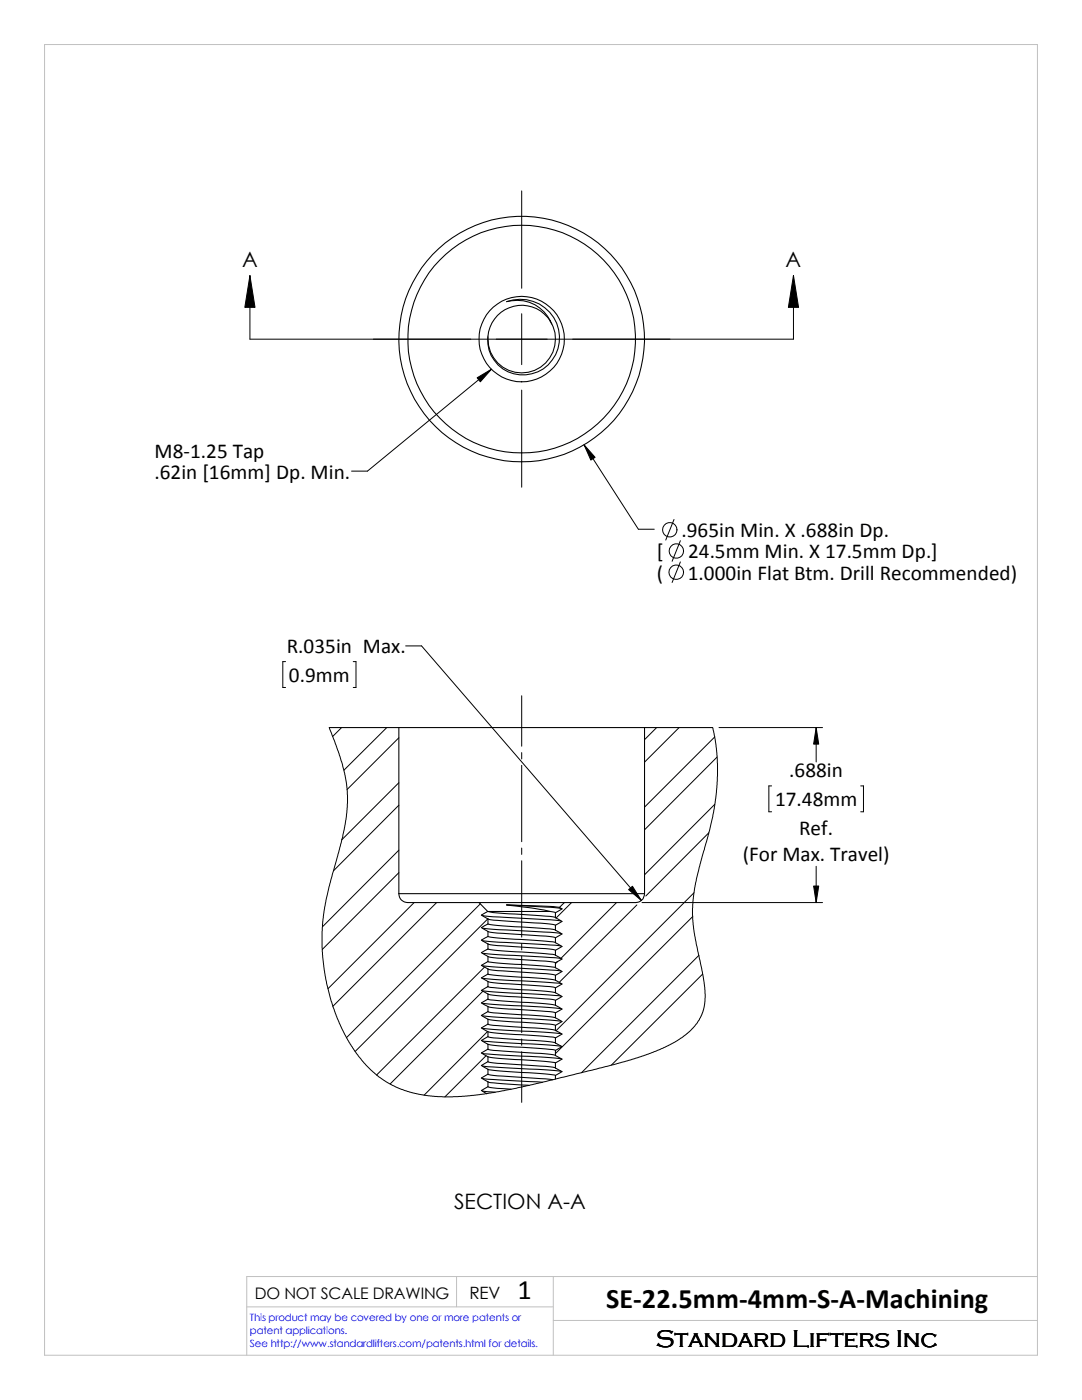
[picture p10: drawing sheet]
<svg xmlns="http://www.w3.org/2000/svg" width="216mm" height="279mm" viewBox="0 0 216 279" stroke-linecap="round" stroke-linejoin="round" font-family="sans-serif">
<path d="M8.9 8.9h198.1v261.6h-198.1zM91.1 254.8v6M110.4 254.8v15.7M207 254.8h-157.8v15.7M49.2 260.8h61.2M110.4 263.5h96.6" fill="none" stroke="#c0c0c0" stroke-width=".2"/>
<g fill="none" stroke="#000" stroke-width=".2">
<path d="M104.1 38.1v19.4M49.9 55l1 6.3h-2zM49.9 55v12.7h108.4v-12.7M158.3 55l1 6.3h-2zM95.2 75.4l2.8-1.7-2.2 2.5zM98 73.7l-24.7 20.3h-3.2M104.1 62.6v10.2M104.1 77.9v19.3M116.5 88.8l2.2 2.5-.8 .5zM116.5 88.8l10.9 16.8h3.2M134.5 103.7l-1.7 4.1M135.8 112.1l-1.7 4.1"/>
<path d="M135.8 107.9l-1.7 4.1M57 132h-.6v5.2h.6M70.5 132h.5v5.2h-.5M80.9 128.9h3.2l43.9 50.8M104.1 138.9v10M65.7 145.2l1.9 5.2 .8 2.3 .7 3.6 .2 2.4-.1 3.4-.4 2.9-1.2 5-1.9 7-.9 4.1-.5 3.3v4.7l.1 2 .6 4.2 1.1 4.5 1.6 4.4 1.9 3.8 2.5 3.5 2.7 2.8 1.8 1.3 1.6 1 2.7 1.1 3.9 .9 3.5 .3 5.4-.2 6.8-1 8.3-1.8 16.4-4.2 5.7-1.9 3.8-1.8 2.5-1.8 1.8-1.9 1-1.8 .3-.8 .3-1.5 .1-1.8-.4-3.4-1.8-8.9-.3-2.5v-2.3l.2-3 .5-2.8 2.7-9.7 .6-2.9 .6-3.6 .4-4.4-.1-3.5-.4-3.9-.5-2.3M68.2 145.2l-1.8 1.8M77.2 145.2l-8.6 8.5M79.6 156.2l-11.4 11.4M79.6 147.2l-10.3 10.4M104.1 150.2v1.3M104.1 152.7v15.3"/>
<path d="M131 145.2l-2.4 2.4M135.5 145.2l-6.9 6.9M142.6 147.1l-14 14M143.1 151.1l-14.5 14.5M143.5 145.2h20.6M154 156.8h-.6v5.2h.6M162.9 145.2l.5 3.3h-1.1zM162.9 145.2v6.9M171.7 156.8h.6v5.2h-.6M79.6 169.7l-15.3 15.3M79.6 160.7l-13.1 13.1M79.6 174.2l-15.3 15.3"/>
<path d="M104.1 169.2v1.3M104.1 171.8v15.2M125.4 177.5l.8-.6 1.8 2.8zM138.5 178.2l-27.5 27.5M141.4 166.2l-12.5 12.6M142.6 160.5l-14 14.1M162.3 176.8h1.1l-.5 3.3zM162.9 172.9v7.2M82.6 180.1l-17.2 17.2M87.1 180.1l-20.7 20.7M95.8 180.4l-26.7 26.7M96.4 197.8l-18.5 18.5"/>
<path d="M96.7 193l-21.6 21.5M97.3 183.4l-26.4 26.4M97.4 196.9h-.2M104.1 188.3v1.3M104.1 190.8v15.3M111.3 191.9l-.5 .4M114 180.1l-3 3.1M123 180.1l-11.1 11.2M127.1 180.6l-15.5 15.4M128.1 180.1h36M138.2 182.9l-27.4 27.4M139.4 190.7l-23.4 23.4"/>
<path d="M140.2 194.4l-18.2 18.2M97 210.7l-8.2 8.2M97.3 205.9l-12.7 12.7M104.1 207.3v1.3M104.1 209.9v10.1"/>
<circle cx="133.6" cy="105.7" r="1.44"/>
<circle cx="134.9" cy="114.2" r="1.45"/>
<circle cx="135" cy="110" r="1.44"/>
</g>
<g fill="none" stroke="#000" stroke-width=".21">
<path d="M101.1 60.2a7.7 7.7 0 0 1 9.6 3.5 7.7 7.7 0 0 1-2.3 9.9 7 7 0 0 1-10.2-2.3 7 7 0 0 1 3.4-9.9 6.8 6.8 0 0 1 8.2 2.7 7.4 7.4 0 0 0-8.7-3.9zM109.7 64l.4 .7M109.8 64.1a6.8 6.8 0 0 1-4 10.1 6.8 6.8 0 0 1-8.4-6.9M65.7 145.2h76.5M79.6 145.2v33.2M128.6 145.2v33.2M79.6 178.4a1.74 1.74 0 0 0 1.8 1.7h45.4a1.81 1.81 0 0 0 1.8-1.7M79.6 178.4h49M95.6 180.1l1.7 1.8-1.2 .7 1.3 .8M96.3 182.7l2.1 .3 11.4 .6 2.1 .2M96.3 185.2l2.1 .3 11.4 .6 2.1 .2M96.3 187.7l15.6 1.1"/>
<path d="M96.3 190.2l15.6 1.1M96.3 192.7l15.6 1.1M96.3 195.2l15.6 1.1M96.3 197.7l15.6 1.1M97.4 184.4a124.4 124.4 0 0 0 12.3 1l1.1 .2M97.4 183.4l1.1 .2 10.4 .7 1.9 .4M97.4 194.4l1.9 .3 4.8 .3a37.9 37.9 0 0 1 6.7 .6M97.4 193.4l1.9 .3 9.6 .6 1.9 .3M97.4 191.9a68.8 68.8 0 0 0 9.3 .8l4.1 .4M97.4 190.9l1.9 .3 9.6 .6 1.9 .4M97.4 189.4a68.8 68.8 0 0 0 9.3 .8l3.6 .3 .5 .1M97.4 188.4l1.9 .3 9.6 .6 1.9 .4"/>
<path d="M97.4 196.9l.5 .2 6.2 .4a37.9 37.9 0 0 1 6.7 .6M97.4 195.9l1.9 .3 10.4 .7 1.1 .2M97.4 199.4l.5 .2 6.2 .4a37.9 37.9 0 0 1 6.7 .6M97.4 198.4a30.7 30.7 0 0 0 6.7 .6l5.6 .4 1.1 .2M97.4 186.9a68.8 68.8 0 0 0 9.3 .8l3.6 .3 .5 .1M97.4 185.9l1.9 .3 9.6 .6 1.9 .4M97.4 184.4l-1.3 .7 1.3 .8M97.4 186.9l-1.3 .7 1.3 .8M97.4 189.4l-1.3 .7 1.3 .8M97.4 191.9l-1.3 .8 1.3 .7M97.4 194.4l-1.3 .8 1.3 .7M97.4 196.9l-1.3 .8 1.3 .7"/>
<path d="M97.4 199.4l-1.3 .8 1.3 .7M97.4 183.4v1M97.4 185.9v1M97.4 188.4v1M97.4 190.9v1M97.4 193.4v1M97.4 195.9v1M97.4 198.4v1M101.1 180.6l5.7 .7 3 .6M101.1 180.6l8.6 .3 1.9 .2M101.1 180.6l8.7 .5 2.3 .3M109.8 181.9h-12.4l2.9 .4 9.4 .6 1.1 .2"/>
<path d="M109.8 181.9l1 .3M110.8 183.1l1.3 .8-1.3 .8M110.8 185.6l1.3 .8-1.3 .8M110.8 188.1l1.3 .8-1.3 .8M110.8 190.6l1.3 .8-1.3 .8M110.8 193.1l1.3 .8-1.3 .7M110.8 195.6l1.3 .8-1.3 .7M110.8 198.1l1.3 .8-1.3 .7M110.8 182.2v.9M110.8 184.7v.9M110.8 187.2v.9M110.8 189.7v.9"/>
<path d="M110.8 192.2v.9M110.8 194.6v1M110.8 197.1v1M110.8 199.6v1M111.6 181.1l.5 .3-1.3 .8M112.6 180.1l-1 1M96.3 217.7l2.5 .3M96.3 200.2l15.6 1.1M96.3 202.7l15.6 1.1M96.3 205.2l15.6 1.1M96.3 207.7l15.6 1.1M96.3 210.2l15.6 1.1"/>
<path d="M96.3 212.7l15.6 1.1M96.3 215.2l11.9 .8M97.4 206.9l1.1 .2 5.6 .4a30.7 30.7 0 0 1 6.7 .7M97.4 205.9a68.8 68.8 0 0 0 9.3 .8l3.6 .3 .5 .1M97.4 201.9l1.1 .2 5.6 .4a37.9 37.9 0 0 1 6.7 .6M97.4 200.9a30.7 30.7 0 0 0 6.7 .6l5.6 .4 1.1 .2M97.4 204.4l1.1 .2 5.6 .4a30.7 30.7 0 0 1 6.7 .7M97.4 203.4a124.4 124.4 0 0 0 12.3 1l1.1 .2M97.4 209.4l1.1 .2 10.4 .7 1.9 .4M97.4 208.4a68.8 68.8 0 0 0 9.3 .8l3.6 .3 .5 .1M97.4 211.9l1.9 .3 9.6 .6 1.9 .3M97.4 210.9a68.8 68.8 0 0 0 9.3 .8l4.1 .4"/>
<path d="M97.4 214.4l1.9 .3 11 .8M97.4 213.4l1.9 .3 4.8 .3a37.9 37.9 0 0 1 6.7 .6M97.4 216.9l1.1 .2 3.5 .3M97.4 215.9l1.9 .3 6.3 .4M97.4 216.9l-1.3 .7 1 .7M97.4 201.9l-1.3 .7 1.3 .8M97.4 204.4l-1.3 .7 1.3 .8M97.4 206.9l-1.3 .7 1.3 .8M97.4 209.4l-1.3 .7 1.3 .8M97.4 211.9l-1.3 .7 1.3 .8M97.4 214.4l-1.3 .7 1.3 .8M97.4 200.9v1"/>
<path d="M97.4 203.4v1M97.4 205.9v1M97.4 208.4v1M97.4 210.9v1M97.4 213.4v1M97.4 215.9v1M110.8 200.6l1.3 .8-1.3 .7M110.8 203.1l1.3 .8-1.3 .7M110.8 205.7l1.3 .7-1.3 .7M110.8 208.2l1.3 .7-1.3 .7M110.8 210.7l1.3 .7-1.3 .7M110.8 213.1l1.3 .8-1.3 .7"/>
<path d="M110.8 202.1v1M110.8 204.6v1.1M110.8 207.1v1.1M110.8 209.6v1.1M110.8 212.1v1M110.8 214.6v.7"/>
<circle cx="104.1" cy="67.7" r="22.7"/>
<circle cx="104.1" cy="67.7" r="24.5"/>
<circle cx="104.1" cy="67.7" r="8.5"/>
</g>
<path d="M49.9 55l1 6.3h-2zM158.3 55l1 6.3h-2zM95.2 75.4l2.8-1.7-2.2 2.5zM116.5 88.8l2.2 2.5-.8 .5zM162.9 145.2l.5 3.3h-1.1zM125.4 177.5l.8-.6 1.8 2.8zM162.3 176.8h1.1l-.5 3.3z" fill="#000"/>
<g font-size="5.6">
<text x="103.3" y="259.2">1</text>
<text x="120.9" y="260.9">SE-22.5mm-4mm-S-A-Machining</text>
</g>
<text font-size="4.9" x="130.9" y="268.7">Standard Lifters Inc</text>
<g font-size="4.2">
<text x="48.3" y="53.3">A</text>
<text x="156.8" y="53.3">A</text>
<text x="30.8" y="91.3">M8-1.25 Tap</text>
<text x="30.8" y="95.5">.62in [16mm] Dp. Min.</text>
<text x="136" y="107.2">.965in Min. X .688in Dp.</text>
<text x="131.1" y="111.4">[</text>
<text x="137.3" y="111.4">24.5mm Min. X 17.5mm Dp.]</text>
<text x="131.1" y="115.7">(</text>
<text x="137.2" y="115.7">1.000in Flat Btm. Drill Recommended)</text>
<text x="57.2" y="130.3">R.035in Max.</text>
<text x="57.7" y="136.1">0.9mm</text>
<text x="157.5" y="155.2">.688in</text>
<text x="154.6" y="160.9">17.48mm</text>
<text x="159.5" y="166.6">Ref.</text>
<text x="148.2" y="171.7">(For Max. Travel)</text>
<text x="90.6" y="241.3">SECTION A-A</text>
</g>
<text font-size="3.4" x="93.7" y="259.2">REV</text>
<text font-size="3.2" x="50.8" y="259.2">DO NOT SCALE DRAWING</text>
<g font-size="2" fill="#00f">
<text x="49.9" y="263.7">This product may be covered by one or more patents or</text>
<text x="49.9" y="266.2">patent applications.</text>
<text x="49.9" y="268.7">See http://www.standardlifters.com/patents.html for details.</text>
</g>
</svg>
